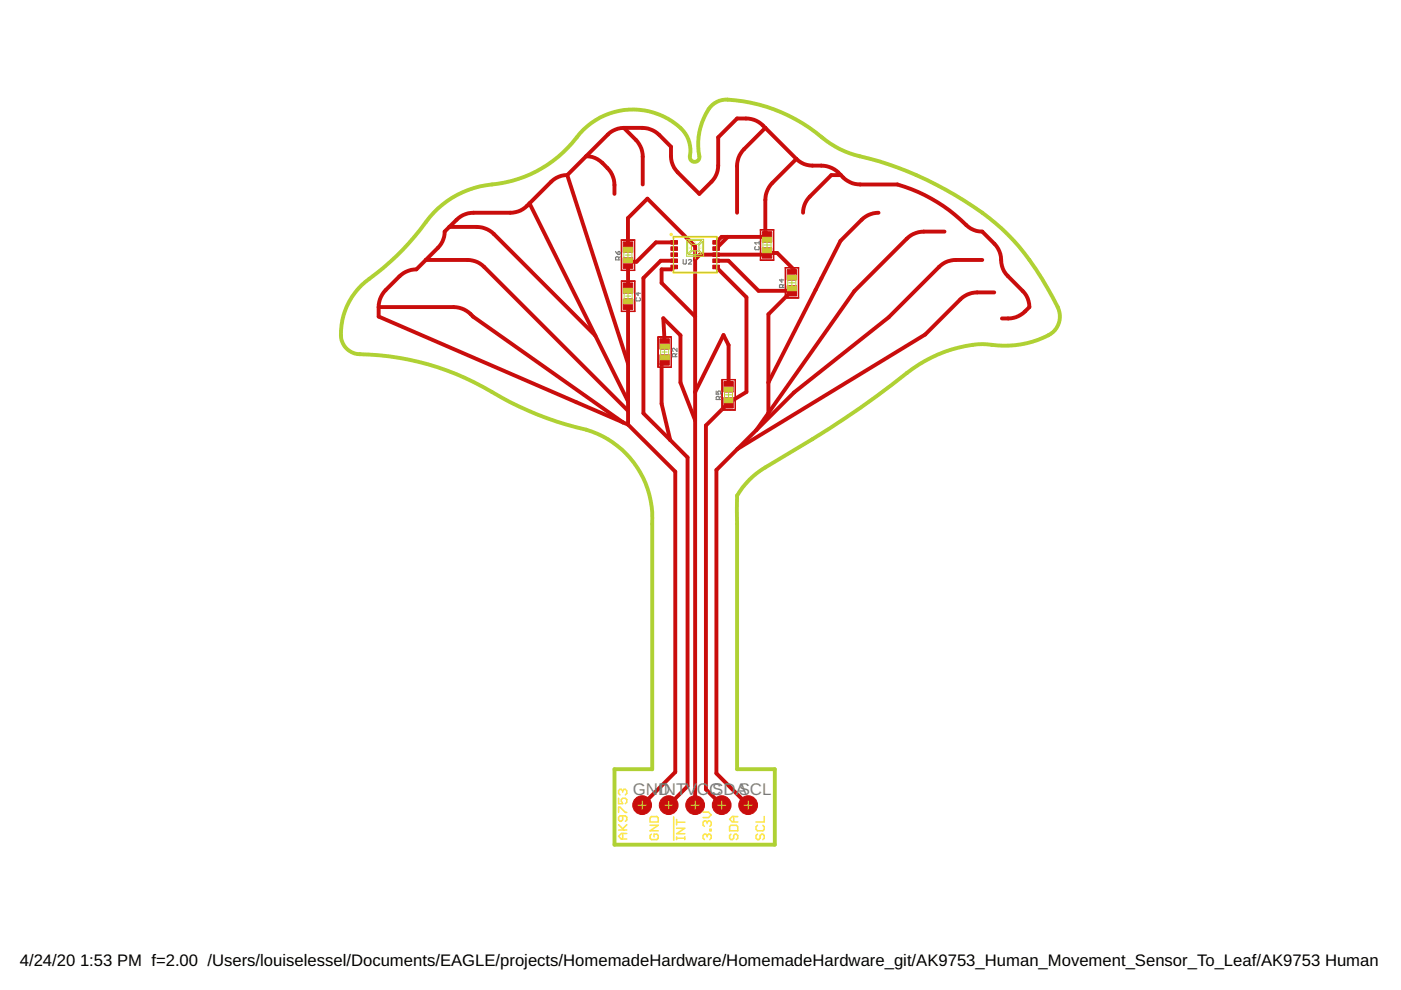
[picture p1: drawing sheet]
<svg xmlns="http://www.w3.org/2000/svg" width="297mm" height="210mm" viewBox="0 0 297 210" stroke-linecap="round" stroke-linejoin="round" font-family="sans-serif">
<g fill="#c90d0c" stroke="#c90d0c" stroke-width=".21">
<path d="M166.9 60.6h2v2.2h-2z"/>
<path d="M166.9 57.2h2v2.2h-2z"/>
<path d="M153.5 84.3h2v2.2h-2z"/>
<path d="M153.5 80.9h2v2.2h-2z"/>
<path d="M132.2 60h2v2.2h-2z"/>
<path d="M132.2 63.4h2v2.2h-2z"/>
<path d="M142.2 53.6h1.4v.8h-1.4z"/>
<path d="M142.2 52.3h1.4v.8h-1.4z"/>
<path d="M142.2 51h1.4v.8h-1.4z"/>
<path d="M142.2 54.9h1.4v.8h-1.4z"/>
<path d="M142.2 56.2h1.4v.8h-1.4z"/>
<path d="M151.1 53.6h1.4v.8h-1.4z"/>
<path d="M151.1 52.3h1.4v.8h-1.4z"/>
<path d="M151.1 51h1.4v.8h-1.4z"/>
<path d="M151.1 54.9h1.4v.8h-1.4z"/>
<path d="M151.1 56.2h1.4v.8h-1.4z"/>
<path d="M161.6 52.5h2v2.2h-2z"/>
<path d="M161.6 49.1h2v2.2h-2z"/>
<path d="M139.9 71.8h2v2.2h-2z"/>
<path d="M139.9 75.2h2v2.2h-2z"/>
<path d="M132.1 54.7h2v2.2h-2z"/>
<path d="M132.1 51.3h2v2.2h-2z"/>
<path d="M166.5 56.7v6.5z"/>
<path d="M166.5 56.7l2.9 .1z"/>
<path d="M169.3 56.7v6.5z"/>
<path d="M166.5 63.1l2.9 .1z"/>
<path d="M153.1 80.5v6.5z"/>
<path d="M153.1 80.5h2.8z"/>
<path d="M155.8 80.5l.1 6.5z"/>
<path d="M153 86.9l2.9 .1z"/>
<path d="M134.5 59.6l.1 6.5z"/>
<path d="M131.7 66h2.9z"/>
<path d="M131.7 59.6l.1 6.5z"/>
<path d="M131.7 59.6h2.9z"/>
<path d="M161.2 48.7l.1 6.5z"/>
<path d="M161.2 48.7l2.9 .1z"/>
<path d="M164 48.7l.1 6.5z"/>
<path d="M161.2 55.1l2.9 .1z"/>
<path d="M142.3 71.4v6.5z"/>
<path d="M139.5 77.8l2.9 .1z"/>
<path d="M139.5 71.4l.1 6.5z"/>
<path d="M139.5 71.4l2.9 .1z"/>
<path d="M131.7 50.9l.1 6.5z"/>
<path d="M131.7 50.9h2.9z"/>
<path d="M134.5 50.9l.1 6.5z"/>
<path d="M131.7 57.3h2.9z"/>
</g>
<g fill="#c90d0c" stroke="#c90d0c" stroke-width=".21">
<circle cx="153" cy="170.7" r="1.99"/>
<circle cx="147.4" cy="170.7" r="1.99"/>
<circle cx="158.6" cy="170.7" r="1.99"/>
<circle cx="136.1" cy="170.7" r="1.99"/>
<circle cx="141.8" cy="170.7" r="1.99"/>
</g>
<g fill="none" stroke="#c90d0c" stroke-width=".83">
<path d="M120.3 37.1a4.8 4.8 0 0 0-3.4 1.4l-5.1 5.1-.9 .7-1 .5-1.7 .3h-7.8l-1.1 .1-1.1 .4a9.8 9.8 0 0 0-2.9 2.5M120.3 37.1l12.9 40M124.3 33.1a6.8 6.8 0 0 1 5.7 4.4 8.6 8.6 0 0 1 .3 3.6M132.3 27.1a5 5 0 0 0-3.4 1.4l-8.6 8.6M132.3 27.1l4.4 .1 1.7 .4 1.4 1 2.5 2.5a6.2 6.2 0 0 0 1.4 5.4l4.6 4.6 2.9-3 .8-1.4 .3-1.6v-6l4-4a6.9 6.9 0 0 1 4.6 .8l.9 .7 7 7.1M132.3 27.1l2.9 3 .8 1.4 .3 1.7v5.9M162.3 27.1l-4.9 4.9-.9 1.5-.2 1.7v9.9M168.8 33.7a4.7 4.7 0 0 0 3.5 1.4 6.8 6.8 0 0 1 4.6 .8l1.4 1.2M168.8 33.7l-5.4 5.5-.8 1.5-.3 1.7v6.7l.2 .4 .1 .7h-9.6l-1.2 1.2M178.3 37.1a5.4 5.4 0 0 0 4.1 2h7.9a34.8 34.8 0 0 1 15 9 4.8 4.8 0 0 0 3 1l2.5 2.6 .8 1a8.6 8.6 0 0 1 .8 3.7 4.4 4.4 0 0 0 1.3 2.1l3.1 3.2a4.7 4.7 0 0 1 1.4 3.4 6.1 6.1 0 0 1-5.8 2.4M178.3 37.1h-2l-5 5-.8 1.4-.2 1.6M90.3 55.1h9.3l1.7 .5 .9 .6 31 30.9"/>
<path d="M95.3 48.1l-1 1-.3 1.6-.8 1.4-4.9 5-1.2 .1-1.5 .7-.9 .7-3.3 3.3-.8 1.5-.3 1.7M95.3 48.1l6.4 .1 1.6 .4 1 .6 21.9 21.9M112.3 43.1l13.9 28M133.1 52.4v-6.2l4.2-4.1 10.1 10.1v118.5M133.1 55.8h.1M133.2 55.8v5.3M142.9 56.6l-.5 .5h-2.1v2.9l7.1 7.1M142.9 55.3h-2.8l-3.7 3.6v28.7l5.7 5.7M142.9 51.4h-3.8l-4.1 4.1h-1.6l-.3 .3M151.8 56.6l6.5 6.4v20.1l-3.8 2.3-4.8 4.8v77.2l3.3 3.3M151.8 55.3h2.7l6.3 6.4h7.1l-5 4.9v21M154.3 50.2l-2.5 2.5"/>
<path d="M162.6 53.6h2.2l3.5 3.5v.8l-.4 .4M162.9 53.3l-.6 .7h-13.9l-1 1M186.3 45.1l-1.7 .3-1.5 .8-4.9 4.9-15.3 30M200.3 49.1h-5l-1.1 .3-1.1 .5-.8 .7-11.2 11.1-18.2 25.9M208.3 55.1h-6.2l-1.6 .5-1 .6-11.1 11.1-20 15.9-16.5 16.5v64.3l6.7 6.7M80.3 65.1h15.9a5.4 5.4 0 0 1 4.1 2l31.8 22.5M80.3 65.1v2l52.9 22.9M126.2 71.1l7 14M133.2 64.5v25.5M140.9 76.3l-.6 .8v8.5l1.8 7.7M140.9 72.9l-.3-5.4 3.7 3.6v10l3.1 8M210.8 62h-4.2l-1.1 .3-1 .5-.9 .7-7.4 7.4-39.8 24.3"/>
<path d="M133.2 90l10 10v63.7l-7.1 7M142.1 93.3l3.7 3.7v69.7l-4 4M154.5 82v-8.8l-1.1-2.2-6 12.1M162.9 87.6l-2.5 3.6"/>
</g>
<g fill="none" stroke="#ffe74c" stroke-width=".32">
<path d="M131.1 176h1.8M131.1 174.9l1.2 1.1M131.1 169.2v1.2h.9l-.3-.6v-.3l.3-.3h.6l.3 .3v.6l-.3 .3M131.1 172.3v-1.2h.3l1.2 1.2h.3M132 167.7v.3M132 173v.8l-.3 .3h-.3l-.3-.3v-.5l.3-.3h1.2l.3 .3v.5l-.3 .3M132 176.7v1.2M132 167.7l.3-.3h.3l.3 .3v.5l-.3 .3M132 167.7l-.3-.3h-.3l-.3 .3v.5l.3 .3M132.9 176.7h-1.2l-.6 .6 .6 .6h1.2M132.9 174.9l-.9 .8M137.8 175h1.8l-1.8 1.1h1.8"/>
<path d="M138.1 176.9l-.3 .2v.6l.3 .3h1.2l.3-.3v-.6l-.3-.2h-.6v.5M138.1 173.1h1.2l.3 .3v.9h-1.8v-.9zM142.8 173.2v5M143.4 177.7h1.8M143.4 173.7v1.2M143.4 177.4v.6M143.4 175.6h1.8l-1.8 1.2h1.8M143.4 174.3h1.8M145.2 177.4v.6M149.1 172.2h1.1l.6 .6-.6 .5h-1.1M149.9 177.1l-.3-.2h-.2l-.3 .2v.6l.3 .3M149.9 174.3l-.3-.2h-.2l-.3 .2v.6l.3 .3"/>
<path d="M149.9 177.1l.3-.2h.3l.3 .2v.6l-.3 .3M149.9 174.3v.3M149.9 177.1v.3M149.9 174.3l.3-.2h.3l.3 .2v.6l-.3 .3M150.5 175.9h.3v.2h-.3zM155 176.9l-.3 .2v.6l.3 .3h.3l.3-.3v-.6l.2-.2h.3l.3 .2v.6l-.3 .3M155 175h1.1l.3 .3v.8h-1.7v-.8zM155.6 173.1v1.2M156.4 173.1h-1.1l-.6 .6 .6 .6h1.1M160.6 176.9l-.3 .2v.6l.3 .3h.3l.3-.3v-.6l.3-.2h.2l.3 .2v.6l-.3 .3M160.6 175l-.3 .3v.6l.3 .2h1.1l.3-.2v-.6l-.3-.3M162 173.1v1.2h-1.7"/>
</g>
<path d="M142.8 50.6v-.4h9.2v.4M142.8 57.4v.4h9.2v-.4" fill="none" stroke="#ffe74c" stroke-width=".42"/>
<circle cx="142.3" cy="49.7" r=".25" fill="#ffe74c" stroke="#ffe74c" stroke-width=".21"/>
<g fill="none" stroke="#c8c832" stroke-width=".21">
<path d="M132.3 53.4v1.4M134 53.4v1.4M145.6 50.7h3.6v3.6h-3.6zM145.8 51.2l.8 .8v1l-.8 .8zM146 51h2.8l-.8 .8h-1.2zM146.8 53.2h1.2l.8 .8h-2.8zM149 51.2v2.6l-.8-.8v-1zM161.8 51.2v1.4M163.5 51.2v1.4M167 59.2v1.5M168.7 59.2v1.5M132.3 62.1v1.4"/>
<path d="M134 62.1v1.4M140.1 73.9v1.4M141.8 73.9v1.4M153.6 83v1.4M155.3 83v1.4"/>
</g>
<g fill="#c8c832" stroke="#c8c832" stroke-width=".21">
<path d="M166.9 60.6h1.9v1.1h-1.9z"/>
<path d="M166.9 58.3h1.9v1h-1.9z"/>
<path d="M153.5 84.4h1.9v1h-1.9z"/>
<path d="M153.5 82h1.9v1.1h-1.9z"/>
<path d="M132.2 61.1h1.9v1h-1.9z"/>
<path d="M132.2 63.4h1.9v1.1h-1.9z"/>
<path d="M161.7 52.6h1.9v1h-1.9z"/>
<path d="M161.7 50.3h1.9v1h-1.9z"/>
<path d="M140 72.9h1.9v1.1h-1.9z"/>
<path d="M140 75.3h1.9v1h-1.9z"/>
<path d="M132.2 54.8h1.9v1h-1.9z"/>
<path d="M132.2 52.4h1.9v1h-1.9z"/>
</g>
<path d="M142.8 50.2h9.2v7.6h-9.2z" fill="none" stroke="#c8c832" stroke-width=".25"/>
<g fill="none" stroke="#808080" stroke-width=".25">
<path d="M130.5 53.3l.5 .7M131 53.5l.3-.2 .2 .5-.5 .2zM131.2 55.1v-.5l-.5-.2-.2 .2v.5h1M131.5 54.4l-.3 .4M144.8 55v.8l.2 .2 .5-.2v-.8M146 55.2l.1-.2 .5 .2v.2l-.6 .6h.6M160.2 52.3l-.2 .2 .2 .4h.6l.2-.1-.2-.5M161 51.2v.6M161 51.5h-1l.3 .3M165.8 59.2v.6l-.5-.4h.9M135 63.1l-.2 .2 .2 .5h.6l.2-.2-.2-.5M135.3 62v.7l-.5-.5h1"/>
<path d="M143.2 75.6v-.5l-.5-.1-.1 .1v.5h.9M143.5 73.9v.6l-.6-.6-.3 .1 .1 .5M143.5 75l-.3 .3M165.9 61v-.5l-.1-.2-.5 .2v.5h.9M166.2 60.3l-.3 .3M151.8 82.9v.7h.5l-.1-.4 .1-.3 .5 .2-.1 .5M152.5 84.7v-.5l-.5-.1-.2 .1v.5h1M152.8 84.1l-.3 .3"/>
</g>
<g fill="none" stroke="#afd134" stroke-width=".21">
<path d="M132.6 54.1h1.1M133.1 53.6v1M146.5 54h1.8M147.4 53.1v1.8M162 51.9h1.3M162.6 51.3v1.3M167.2 60h1.4M167.9 59.3v1.3M132.6 62.8h1.1M133.2 62.3v1M140.4 74.6h1.1M140.9 74.1v1.1"/>
<path d="M153.8 83.7h1.3M154.5 83.1v1.2M135.3 170.7h1.7M136.1 169.8v1.8M141 170.7h1.5M141.8 169.9v1.6M146.5 170.7h1.8M147.4 169.8v1.8M152.1 170.7h1.8M153 169.8v1.8M157.8 170.7h1.7M158.6 169.8v1.8"/>
</g>
<path d="M91.9 45.1a20.3 20.3 0 0 1 13.8-6.2 26.1 26.1 0 0 0 17.3-10.6 14.8 14.8 0 0 1 22.2-.1 6.9 6.9 0 0 1 1.1 5.2 1.02 1.02 0 0 0 1.1 .9 1.02 1.02 0 0 0 .9-1.2 13 13 0 0 1 2.7-10.9l1.5-.8a6.5 6.5 0 0 1 3.5-.1 34.8 34.8 0 0 1 19.2 8.5 21.4 21.4 0 0 0 9.1 3.8 73 73 0 0 1 28.1 14.9 55.8 55.8 0 0 1 12.1 17.2 4.7 4.7 0 0 1-3.4 5.9 20.9 20.9 0 0 1-11.8 1.4 27.1 27.1 0 0 0-17 6.1 218.4 218.4 0 0 1-30 20 16.9 16.9 0 0 0-6 6v58h8v16h-34v-16h8v-52a19.6 19.6 0 0 0-16.1-20.5 72.2 72.2 0 0 1-19.8-8.5 57.1 57.1 0 0 0-26.7-7 4.2 4.2 0 0 1-3.4-5.1 14.4 14.4 0 0 1 6-10.9 55.6 55.6 0 0 0 12.8-13z" fill="none" stroke="#afd134" stroke-width=".83"/>
<g font-size="3.6" fill="#808080">
<text x="134.2" y="168.6">GND</text>
<text x="139.8" y="168.6">INTV</text>
<text x="147.8" y="168.6">CC</text>
<text x="151" y="168.6">SDA</text>
<text x="156.6" y="168.6">SCL</text>
</g>
<g font-size="3.5">
<text x="4.2" y="204.7">4/24/20</text>
<text x="17" y="204.7">1:53 PM f=2.00 /Users/louiselessel/Documents/EAGLE/projects/HomemadeHardware/HomemadeHardware_git/AK9753_Human_Movement_Sensor_To_Leaf/AK9753 Human Mo</text>
</g>
<g font-size=".7" fill="#ffe74c">
<text x="146.1" y="52.8">4</text>
<text x="147.2" y="53.8">3</text>
<text x="147.2" y="51.6">1</text>
<text x="148.4" y="52.8">2</text>
</g>
</svg>
